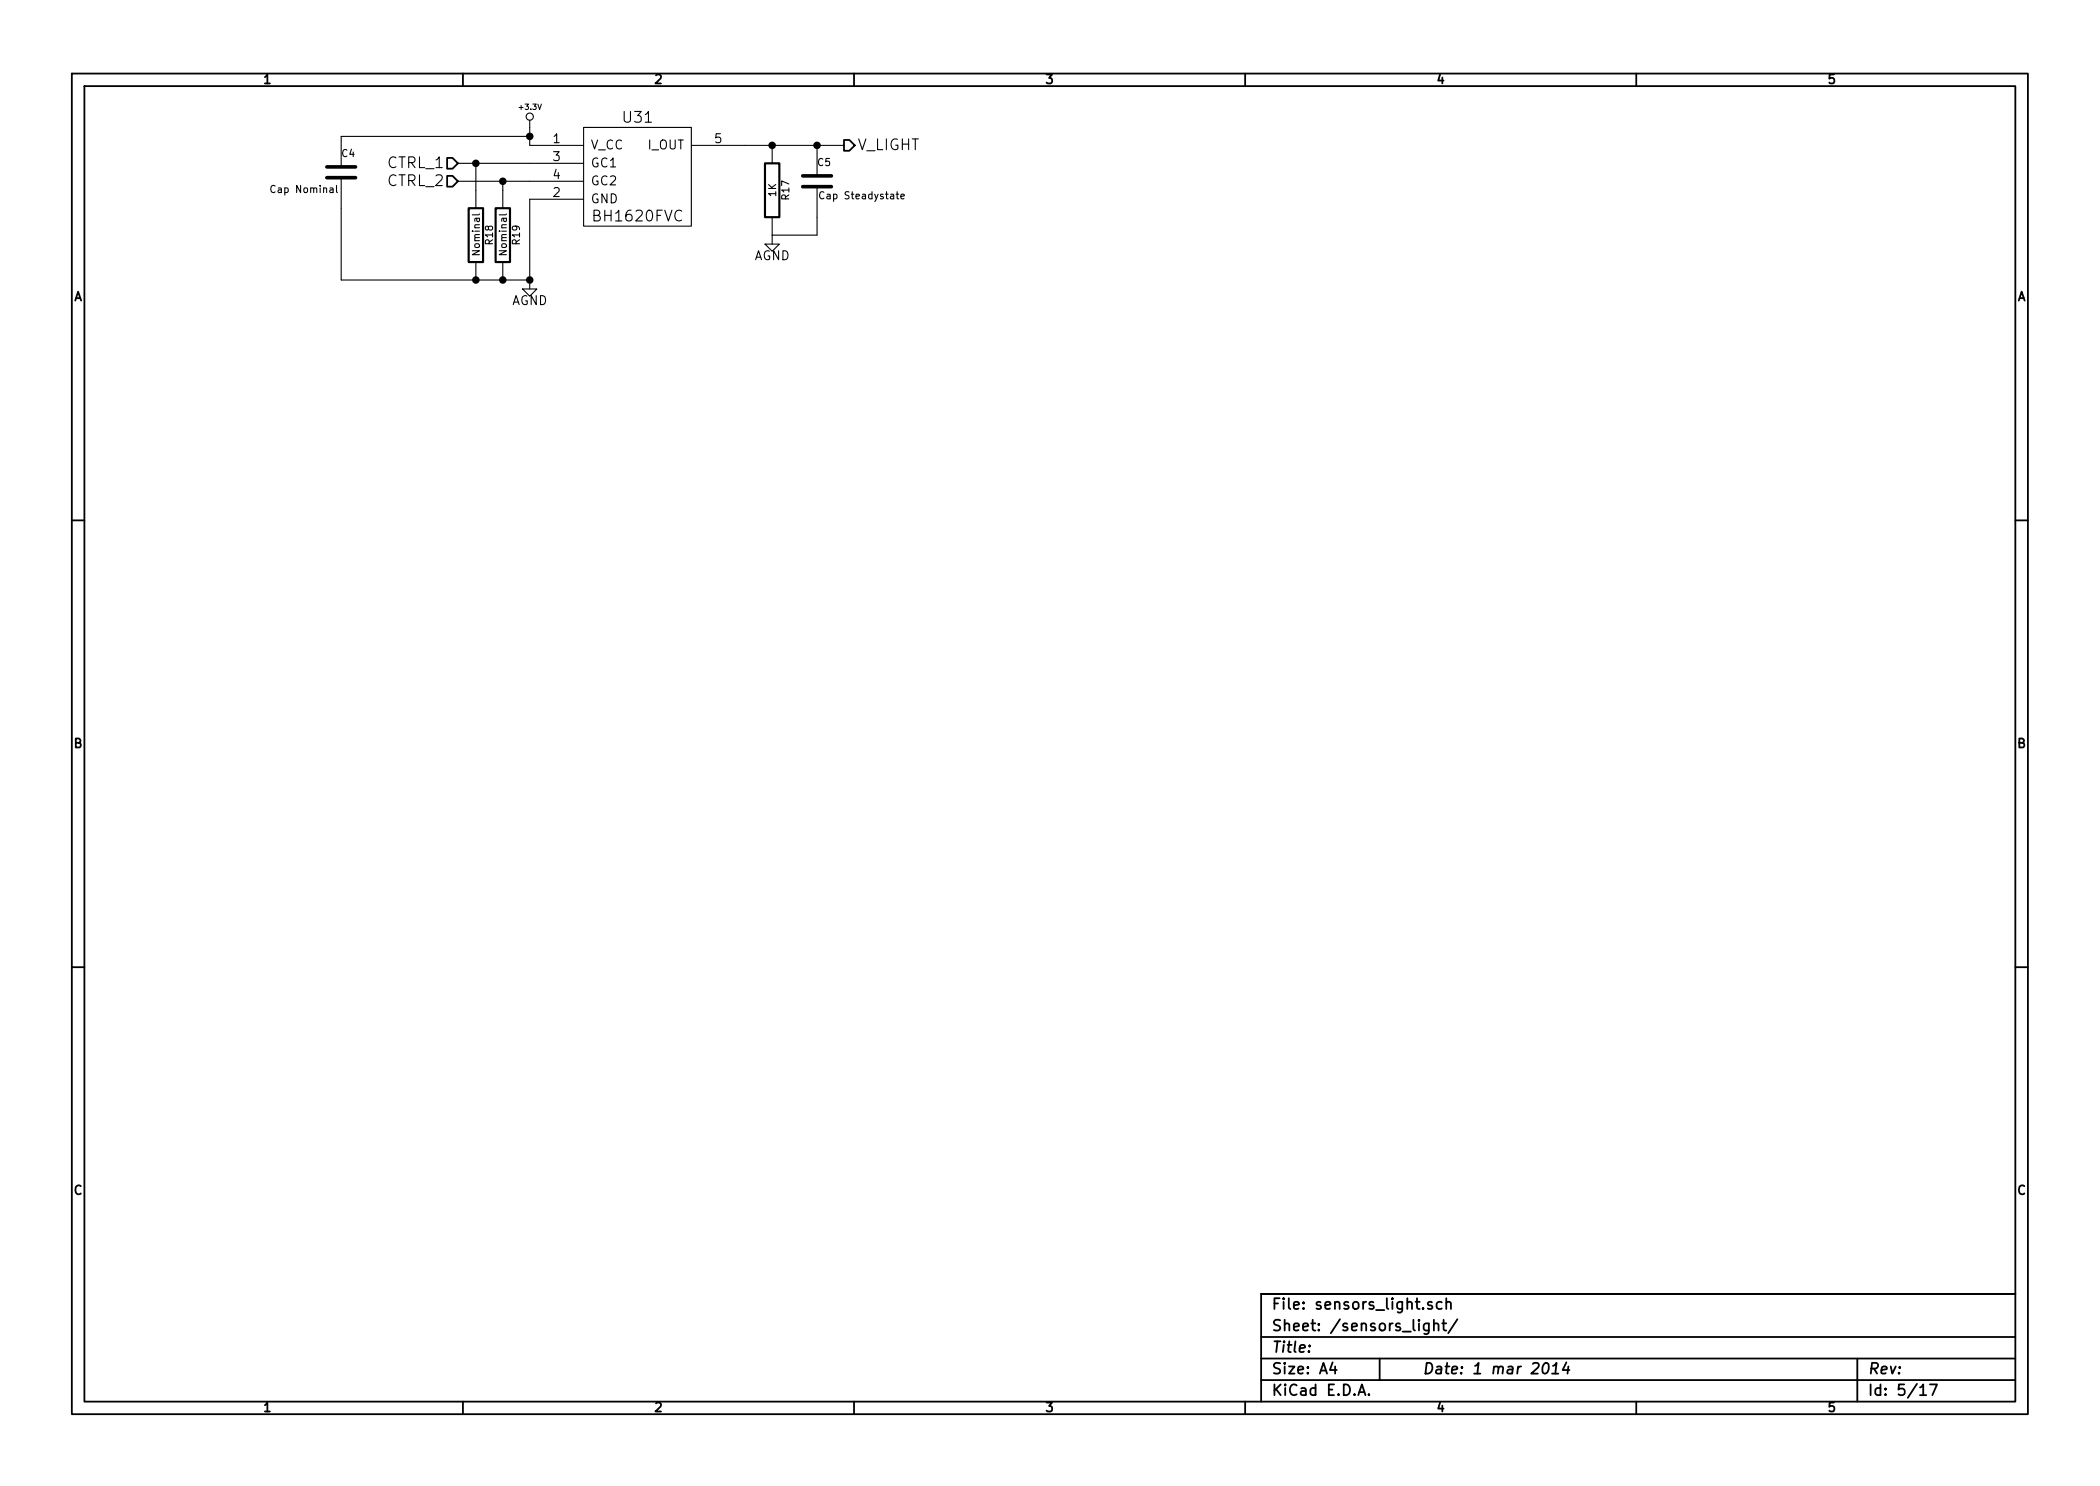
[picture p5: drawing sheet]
<svg xmlns="http://www.w3.org/2000/svg" width="297mm" height="210mm" viewBox="0 0 297 210" stroke-linecap="round" stroke-linejoin="round" font-family="sans-serif">
<g fill="none" stroke="#000" stroke-width=".25">
<path d="M10.2 10.4h276.6v189.7h-276.6zM11.9 12.2h273.2v186.1h-273.2zM65.5 10.4v1.8M119.4 19.8h.7l.8 .8-.8 .7h-.7zM120.8 10.4v1.8M176.1 10.4v1.8M231.4 10.4v1.8M63.2 22.3h.8l.8 .8-.8 .8h-.8zM63.2 24.9h.8l.8 .7-.8 .8h-.8zM10.2 73.6h1.7M285.1 73.6h1.7M10.2 136.8h1.7"/>
<path d="M285.1 136.8h1.7M65.5 198.3v1.8M120.8 198.3v1.8M176.1 198.3v1.8M178.4 189.2h106.7M178.4 195.3h106.7M178.4 192.2h106.7M185.2 190.4h.1l-.1 .1v-.1v.1M188.5 192.8l-.4 1h1M188.8 193.3v1.1M192.1 197.4l.5-1.5 .5 1.5M192.3 197h.7"/>
<path d="M193.6 197.3h.1l-.1 .1-.1-.1h.1v.1M195.1 192.2v3.1M202.1 187.2v1.3a.43 .43 0 0 1-.7 .2M202.1 187.3a.48 .48 0 0 0-.7 .1v.6a.48 .48 0 0 0 .7 .2M202.5 184.3l-.3-.1-.2 .2v.2l.5 .2 .1 .1-.1 .2-.1 .1-.4-.1M202.8 187.4a.38 .38 0 0 1 .7 .1v.8M202.8 186.7v1.6M203.9 184.3a.48 .48 0 0 0-.6 0l-.1 .6a.48 .48 0 0 0 .7 .2M204 187.2h.6M204.2 186.7v1.4l.1 .1 .3 .1M204.6 184.3a.38 .38 0 0 1 .6 .1v.8M204.6 183.7v1.5"/>
<path d="M206.1 186.7l-1.2 1.9M218.4 193a.35 .35 0 0 1 .4-.2 .35 .35 0 0 1 .2 .3 .87 .87 0 0 1-.5 1.3l-.2-.1a1.14 1.14 0 0 1 .1-1.3zM219.5 194.4h.9M219.7 193.3l.5-.5-.2 1.6M221.6 192.8l-.6 1h1M221.8 193.3l-.1 1.1M231.4 198.3v1.8M262.7 192.2v6.1M271.6 196.3l.4-.4v1.5M271.6 197.4h.9M273 195.9h1l-.7 1.5M285.1 183.1h-106.7v15.2"/>
</g>
<path d="M66.3 29.5h2v7.6h-2zM70.1 29.5h2v7.6h-2zM108.2 23.1h2v7.6h-2z" fill="none" stroke="#000" stroke-width=".3"/>
<g fill="none" stroke="#000" stroke-width=".15">
<path d="M74.9 17v3.6h7.6M74.9 19.3h-26.6v4.3M82.5 18h15.3v14h-15.3zM47.6 26.2v.9l.1 .1M48.3 25.1v14.5h26.6M64.8 23.1h17.7M64.8 25.6h17.7M67.3 23.1v6.4M67.3 37.1v2.5M67.8 30.3l-.1 .1h-.9M71.1 25.6v3.9M71.1 37.1v2.5"/>
<path d="M71.6 30.3l-.1 .1h-.9M82.5 28.2h-7.6v12.7M97.8 20.6h21.6M108.2 34.5h2l-1 1.1zM109.2 20.6v2.5M109.2 30.7v3.8M115.6 20.6v4.3M115.6 26.4v6.9h-6.4M116.5 27.2a.4 .4 0 0 0-.5 0 .4 .4 0 0 0-.1 .5 .37 .37 0 0 0 .2 .4 .37 .37 0 0 0 .4-.1M127.4 27.8l.5-.1v-.2h-.3l-.2 .1 .1 .5h.4M73.9 40.9h2l-1 1z"/>
<circle cx="74.9" cy="16.5" r=".51"/>
</g>
<path d="M46.2 25.1h4.1M46.2 23.6h4.1M113.5 26.4h4.1M113.5 24.9h4.1" fill="none" stroke="#000" stroke-width=".51"/>
<g fill="#000" stroke="#000" stroke-width=".25">
<circle cx="74.9" cy="19.3" r=".41"/>
<circle cx="67.3" cy="39.6" r=".41"/>
<circle cx="67.3" cy="23.1" r=".41"/>
<circle cx="71.1" cy="25.6" r=".41"/>
<circle cx="71.1" cy="39.6" r=".41"/>
<circle cx="74.9" cy="39.6" r=".41"/>
<circle cx="109.2" cy="20.6" r=".41"/>
<circle cx="115.6" cy="20.6" r=".41"/>
</g>
<g font-size="2.1">
<text x="88.2" y="17.4">U31</text>
<text x="54.8" y="23.9">CTRL_1</text>
<text x="121.3" y="21.3">V_LIGHT</text>
<text x="54.8" y="26.4">CTRL_2</text>
<text x="84.2" y="31.4">BH1620FVC</text>
<text x="179.9" y="185.4">File: sensors_light.sch</text>
<text x="179.9" y="191.5">Title:</text>
<text x="179.9" y="188.4">Sheet: /sensors_light/</text>
<text x="179.9" y="197.6">KiCad E.D.A.</text>
<text x="179.9" y="194.5">Size: A4</text>
<text x="201.2" y="194.5">Date: 1 mar 2014</text>
<text x="264.2" y="194.5">Rev:</text>
<text x="264.2" y="197.6">Id: 5/17</text>
</g>
<g font-size="1.8">
<text x="37.3" y="11.9">1</text>
<text x="92.7" y="11.9">2</text>
<text x="148" y="11.9">3</text>
<text x="203.3" y="11.9">4</text>
<text x="258.6" y="11.9">5</text>
<text x="78.3" y="20.3">1</text>
<text x="78.3" y="22.9">3</text>
<text x="83.6" y="21.2">V_CC</text>
<text x="83.6" y="23.7">GC1</text>
<text x="91.6" y="21.2">I_OUT</text>
<text x="101.1" y="20.3">5</text>
<text x="78.3" y="27.9">2</text>
<text x="78.3" y="25.4">4</text>
<text x="83.6" y="28.8">GND</text>
<text x="83.6" y="26.3">GC2</text>
<text x="106.6" y="36.9">AGND</text>
<text x="10.4" y="42.7">A</text>
<text x="72.3" y="43.2">AGND</text>
<text x="285.3" y="42.7">A</text>
<text x="10.4" y="105.9">B</text>
<text x="285.3" y="105.9">B</text>
<text x="10.4" y="169.1">C</text>
<text x="285.3" y="169.1">C</text>
<text x="37.3" y="199.8">1</text>
<text x="92.7" y="199.8">2</text>
<text x="148" y="199.8">3</text>
<text x="203.3" y="199.8">4</text>
<text x="258.6" y="199.8">5</text>
</g>
<g font-size="1.4">
<text x="48.4" y="22.3">C4</text>
<text x="115.7" y="23.5">C5</text>
<text x="38.7" y="27.4">Cap Nominal</text>
<text x="109.8" y="27.8" transform="rotate(-90 109.8 27.8)">1K</text>
<text x="111.7" y="28.2" transform="rotate(-90 111.7 28.2)">R17</text>
<text x="116.4" y="28.2">Cap Steadystate</text>
<text x="69.8" y="34.6" transform="rotate(-90 69.8 34.6)">R18</text>
<text x="73.6" y="34.6" transform="rotate(-90 73.6 34.6)">R19</text>
<text x="67.9" y="36" transform="rotate(-90 67.9 36)">Nominal</text>
<text x="71.7" y="36" transform="rotate(-90 71.7 36)">Nominal</text>
</g>
<text font-size="1.1" x="73.5" y="15.6">+3.3V</text>
</svg>
